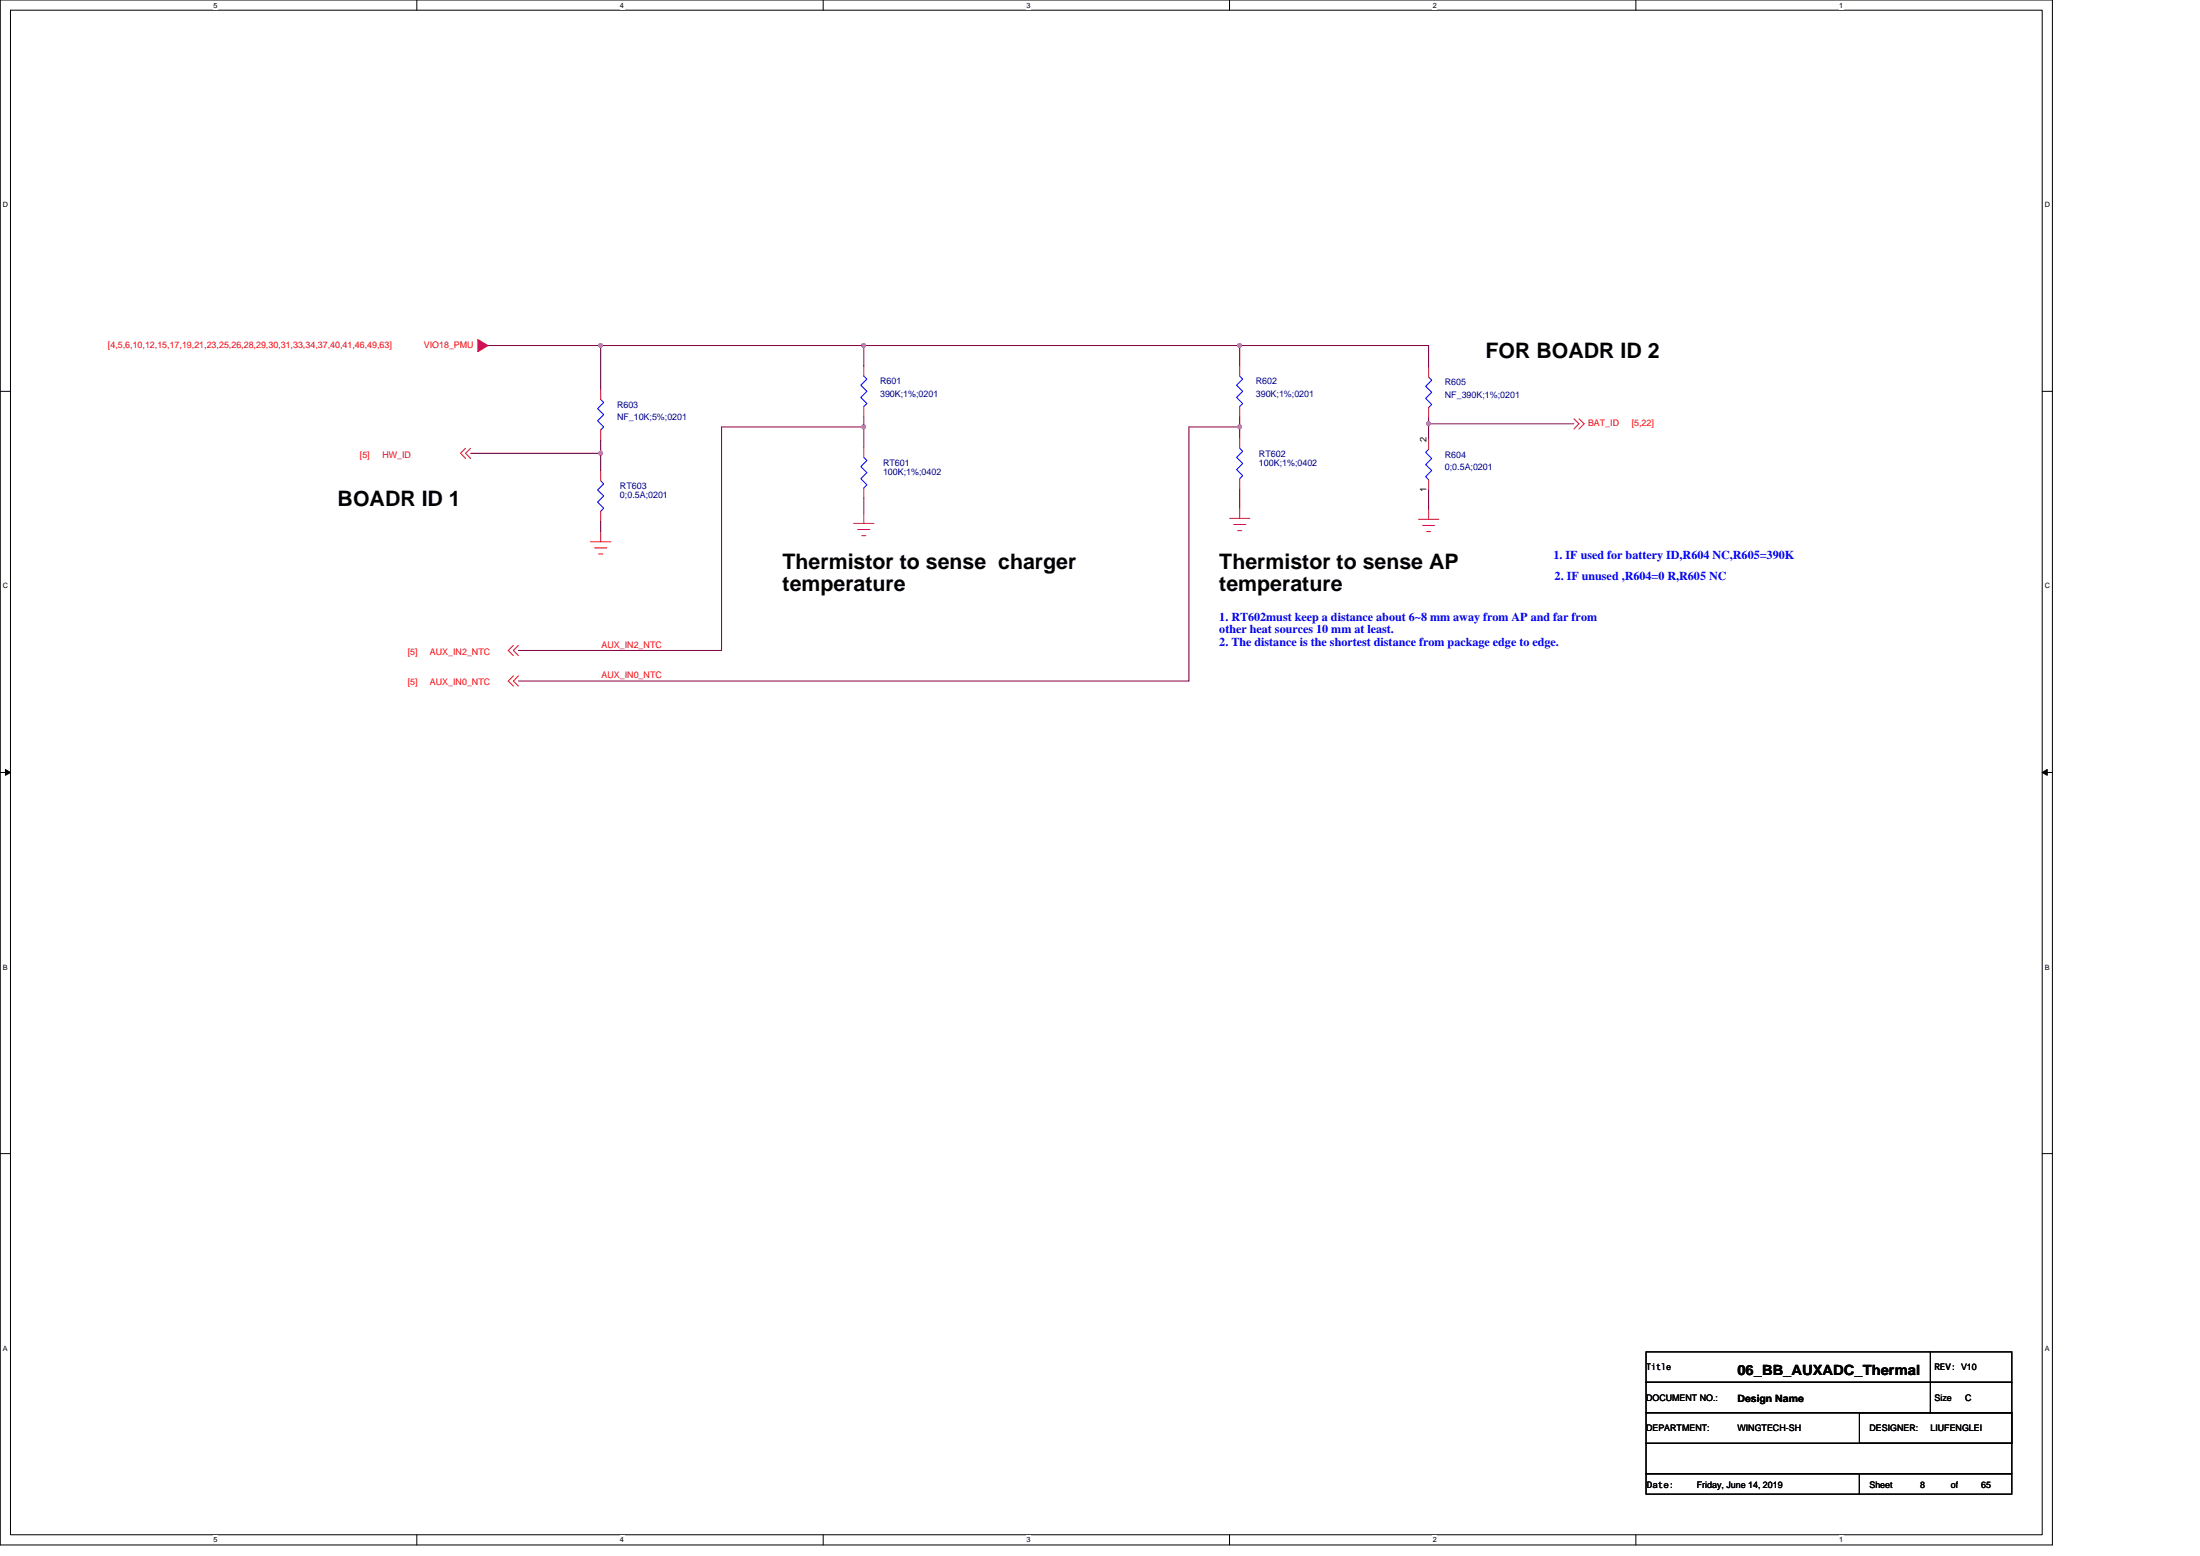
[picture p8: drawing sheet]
<svg xmlns="http://www.w3.org/2000/svg" width="297mm" height="210mm" viewBox="0 0 297 210" stroke-linecap="round" stroke-linejoin="round" font-family="sans-serif">
<path d="M0 0h277.1v208.5h-277.1zM1.4 1.4h274.3v205.7h-274.3z" fill="none" stroke="#000" stroke-width=".14"/>
<g fill="#fff">
<path d="M28.8 .1h.6v1.1h-.6z"/>
<path d="M28.8 207.3h.6v1.1h-.6z"/>
</g>
<path d="M56.3 0v1.4M56.3 207.1v1.4" fill="none" stroke="#000" stroke-width=".14"/>
<g fill="#fff">
<path d="M83.7 .1h.6v1.1h-.6z"/>
<path d="M83.7 207.3h.6v1.1h-.6z"/>
</g>
<path d="M111.1 0v1.4M111.1 207.1v1.4" fill="none" stroke="#000" stroke-width=".14"/>
<g fill="#fff">
<path d="M138.6 .1h.5v1.1h-.5z"/>
<path d="M138.6 207.3h.5v1.1h-.5z"/>
</g>
<path d="M166 0v1.4M166 207.1v1.4" fill="none" stroke="#000" stroke-width=".14"/>
<g fill="#fff">
<path d="M193.4 .1h.6v1.1h-.6z"/>
<path d="M193.4 207.3h.6v1.1h-.6z"/>
</g>
<path d="M220.9 0v1.4M220.9 207.1v1.4" fill="none" stroke="#000" stroke-width=".14"/>
<g fill="#fff">
<path d="M248.3 .1h.6v1.1h-.6z"/>
<path d="M248.3 207.3h.6v1.1h-.6z"/>
<path d="M.4 27.1h.7v1.1h-.7z"/>
<path d="M276.1 27.1h.7v1.1h-.7z"/>
<path d="M.4 78.5h.7v1.1h-.7z"/>
<path d="M276.1 78.5h.7v1.1h-.7z"/>
</g>
<path d="M0 52.8h1.4M275.7 52.8h1.4" fill="none" stroke="#000" stroke-width=".14"/>
<g fill="#fff">
<path d="M.4 130h.7v1.1h-.7z"/>
<path d="M276.1 130h.7v1.1h-.7z"/>
</g>
<path d="M0 104.2h1.4M275.7 104.2h1.4" fill="none" stroke="#000" stroke-width=".14"/>
<path d="M.7 103.8l.7 .4-.7 .4zM275.7 104.2l.7-.4v.8z" fill="#000" stroke="#000" stroke-width=".14"/>
<g fill="#fff">
<path d="M.4 181.4h.7v1.1h-.7z"/>
<path d="M276.1 181.4h.7v1.1h-.7z"/>
</g>
<path d="M0 155.7h1.4M275.7 155.7h1.4M222.2 182.4h38.4v4.1h-38.4zM222.2 186.5h38.4v4.1h-38.4zM222.2 198.9h28.9v2.7h-28.9zM222.2 194.8h49.4v4.1h-49.4zM222.2 190.6h49.4v4.2h-49.4zM251.1 198.9h20.5v2.7h-20.5zM251.1 190.6h20.5v4.2h-20.5zM260.6 182.4h11v4.1h-11zM260.6 186.5h11v4.1h-11z" fill="none" stroke="#000" stroke-width=".14"/>
<g fill="none" stroke="#f00" stroke-width=".14">
<path d="M81.1 52.5v1.4M81.1 58v1.4M116.6 49.4v1.4M116.6 54.9v1.3M167.4 49.4v1.4M167.4 54.9v1.3M167.4 59.1v1.4M192.9 49.5v1.4M192.9 55v1.4M192.9 59.3v1.3M212.5 56.5l.7 .7-.7 .7M213.2 56.5l.7 .7-.7 .7"/>
<path d="M62.9 60.5l-.7 .7 .7 .7M63.5 60.5l-.6 .7 .6 .7M79.7 73.1h2.8M80.3 73.9h1.6M80.8 74.8h.6M81.1 71.7v1.4M81.1 63.5v1.4M81.1 69v1.4M115.2 70.6h2.8M115.8 71.5h1.7M116.3 72.3h.6M116.6 69.3v1.3"/>
<path d="M116.6 60.3v1.4M116.6 65.8v1.4M166 70h2.8M166.6 70.8h1.6M167.1 71.6h.6M167.4 68.6v1.4M167.4 64.6v1.4M191.5 70.1h2.8M192.1 70.9h1.6M192.6 71.7h.6M192.9 68.7v1.4M192.9 64.7v1.4"/>
<path d="M69.3 91.2l-.7 .7 .7 .7M69.3 87.1l-.7 .7 .7 .7M70 91.2l-.7 .7 .7 .7M70 87.1l-.7 .7 .7 .7"/>
</g>
<path d="M64.5 45.8l1.4 .8-1.4 .9z" fill="#f00" stroke="#f00" stroke-width=".14"/>
<path d="M81.1 53.9l.4 .4-.8 .8 .8 .9-.8 .8 .8 .8-.4 .4M116.6 50.8l.4 .4-.8 .8 .8 .8-.8 .8 .8 .9-.4 .4M167.4 50.8l.4 .4-.8 .8 .8 .8-.8 .8 .8 .9-.4 .4M192.9 50.9l.4 .4-.8 .8 .8 .8-.8 .9 .8 .8-.4 .4M81.1 64.9l.4 .4-.8 .8 .8 .8-.8 .9 .8 .8-.4 .4M116.6 61.7l.4 .4-.8 .9 .8 .8-.8 .8 .8 .8-.4 .4M167.4 60.5l.4 .4-.8 .8 .8 .8-.8 .9 .8 .8-.4 .4M192.9 60.6l-.4 .4 .8 .9-.8 .8 .8 .8-.8 .8 .4 .4" fill="none" stroke="#00f" stroke-width=".14"/>
<g fill="none" stroke="#800040" stroke-width=".14">
<path d="M65.9 46.6h15.2M81.1 46.6v5.9M81.1 59.4v1.8M81.1 46.6h35.5M116.6 57.6h-19.2v30.2h-27.4M116.6 56.2v4.1M116.6 46.6v2.8M116.6 46.6h50.8M167.4 46.6h25.5v2.9M167.4 57.6h-6.9v34.3h-90.5M167.4 56.2v1.4M167.4 57.6v1.5"/>
<path d="M167.4 46.6v2.8M192.9 57.2h19.6M192.9 56.4v.8M192.9 57.2v2.1M63.5 61.2h17.6M81.1 61.2v2.3M81.1 70.4v1.3M116.6 67.2v2.1M167.4 66v2.6M192.9 66.1v2.6"/>
</g>
<g fill="#f0f" stroke="#f0f" stroke-width=".14">
<circle cx="116.6" cy="57.6" r=".27"/>
<circle cx="167.4" cy="57.6" r=".27"/>
<circle cx="81.1" cy="46.6" r=".27"/>
<circle cx="167.4" cy="46.6" r=".27"/>
<circle cx="116.6" cy="46.6" r=".27"/>
<circle cx="81.1" cy="61.2" r=".27"/>
<circle cx="192.9" cy="57.2" r=".27"/>
</g>
<g font-size="2.9">
<text x="200.6" y="48.3">FOR BOADR ID 2</text>
<text x="45.6" y="68.2">BOADR ID 1</text>
<text x="105.7" y="76.7">Thermistor to sense charger</text>
<text x="164.6" y="76.7">Thermistor to sense AP</text>
<text x="105.7" y="79.7">temperature</text>
<text x="164.6" y="79.7">temperature</text>
</g>
<text font-size="1.9" x="234.6" y="185.5">06_BB_AUXADC_Thermal</text>
<g font-size="1.6" fill="#00f">
<text x="209.8" y="75.4">1. IF used for battery ID,R604 NC,R605=390K</text>
<text x="164.6" y="83.8">1. RT602must keep a distance about 6~8 mm away from AP and far from</text>
<text x="209.9" y="78.3">2. IF unused ,R604=0 R,R605 NC</text>
<text x="164.6" y="85.5">other heat sources 10 mm at least.</text>
<text x="164.6" y="87.2">2. The distance is the shortest distance from package edge to edge.</text>
</g>
<text font-size="1.4" x="234.6" y="189.2">Design Name</text>
<g font-size="1.2" fill="#f00">
<text x="14.6" y="46.9">[4,5,6,10,12,15,17,19,21,23,25,26,28,29,30,31,33,34,37,40,41,46,49,63]</text>
<text x="57.2" y="46.9">VIO18_PMU</text>
<text x="214.4" y="57.5">BAT_ID</text>
<text x="220.3" y="57.5">[5,22]</text>
<text x="48.6" y="61.7">[5]</text>
<text x="51.6" y="61.7">HW_ID</text>
<text x="55.1" y="88.3">[5]</text>
<text x="58.1" y="88.3">AUX_IN2_NTC</text>
<text x="81.2" y="87.4">AUX_IN2_NTC</text>
<text x="55.1" y="92.5">[5]</text>
<text x="58.1" y="92.5">AUX_IN0_NTC</text>
<text x="81.2" y="91.5">AUX_IN0_NTC</text>
</g>
<g font-size="1.2" fill="#000080">
<text x="118.8" y="51.9">R601</text>
<text x="118.8" y="53.5">390K;1%;0201</text>
<text x="169.6" y="51.9">R602</text>
<text x="169.6" y="53.5">390K;1%;0201</text>
<text x="195.1" y="52">R605</text>
<text x="195.1" y="53.7">NF_390K;1%;0201</text>
<text x="83.3" y="55">R603</text>
<text x="83.3" y="56.7">NF_10K;5%;0201</text>
<text x="83.7" y="66">RT603</text>
<text x="119.2" y="62.8">RT601</text>
<text x="119.2" y="64.1">100K;1%;0402</text>
<text x="170" y="61.6">RT602</text>
<text x="170" y="62.8">100K;1%;0402</text>
<text x="195.1" y="61.7">R604</text>
<text x="195.1" y="63.4">0;0.5A;0201</text>
<text x="83.7" y="67.2">0;0.5A;0201</text>
</g>
<g font-size="1.2">
<text x="192.6" y="59.7" transform="rotate(-90 192.6 59.7)">2</text>
<text x="192.6" y="66.4" transform="rotate(-90 192.6 66.4)">1</text>
<text x="222.2" y="184.9">Title</text>
<text x="261.2" y="184.9">REV: V10</text>
<text x="222.2" y="189">DOCUMENT NO.:</text>
<text x="261.2" y="189">Size</text>
<text x="265.3" y="189">C</text>
<text x="222.2" y="193.1">DEPARTMENT:</text>
<text x="234.6" y="193.1">WINGTECH-SH</text>
<text x="252.4" y="193.1">DESIGNER:</text>
<text x="260.6" y="193.1">LIUFENGLEI</text>
<text x="222.4" y="200.9">Date:</text>
<text x="229.1" y="200.8">Friday, June 14, 2019</text>
<text x="252.4" y="200.8">Sheet</text>
<text x="259.3" y="200.8">8</text>
<text x="263.4" y="200.8">of</text>
<text x="267.5" y="200.8">65</text>
</g>
<g font-size="1">
<text x="28.8" y="1">5</text>
<text x="83.7" y="1">4</text>
<text x="138.6" y="1">3</text>
<text x="193.4" y="1">2</text>
<text x="248.3" y="1">1</text>
<text x=".4" y="28">D</text>
<text x="276.1" y="28">D</text>
<text x=".4" y="79.4">C</text>
<text x="276.1" y="79.4">C</text>
<text x=".4" y="130.9">B</text>
<text x="276.1" y="130.9">B</text>
<text x=".4" y="182.3">A</text>
<text x="276.1" y="182.3">A</text>
<text x="28.8" y="208.2">5</text>
<text x="83.7" y="208.2">4</text>
<text x="138.6" y="208.2">3</text>
<text x="193.4" y="208.2">2</text>
<text x="248.3" y="208.2">1</text>
</g>
</svg>
